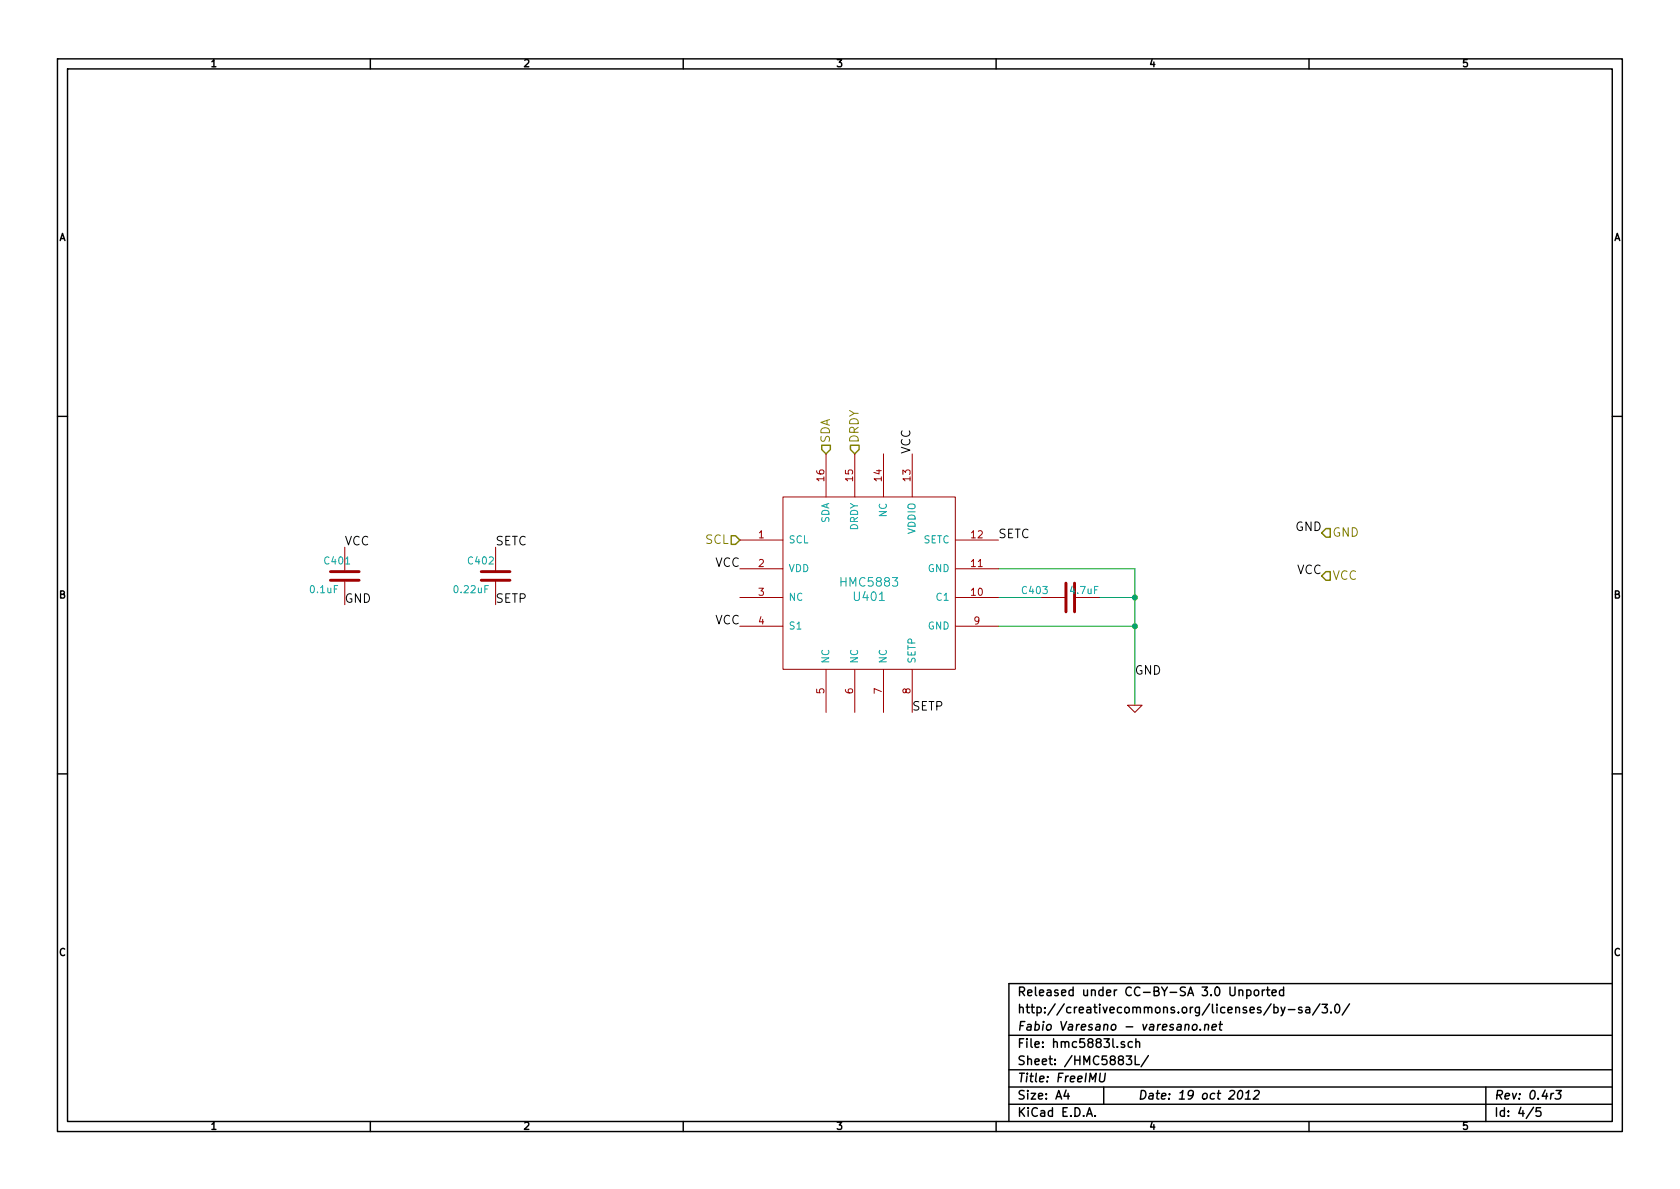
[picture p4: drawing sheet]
<svg xmlns="http://www.w3.org/2000/svg" width="297mm" height="210mm" viewBox="0 0 297 210" stroke-linecap="round" stroke-linejoin="round" font-family="sans-serif">
<g fill="none" stroke="#000" stroke-width=".25">
<path d="M10.2 10.4h276.6v189.7h-276.6zM11.9 12.2h273.2v186.1h-273.2zM65.5 10.4v1.8M120.8 10.4v1.8M176.1 10.4v1.8M231.4 10.4v1.8M10.2 73.6h1.7M285.1 73.6h1.7M10.2 136.8h1.7M285.1 136.8h1.7M219.1 175.2l.1-.1a.36 .36 0 0 1 .5 .2v.8M220.4 175.1a.48 .48 0 0 1 .7 .1v.7l-.2 .2-.5-.1"/>
<path d="M220.4 175.1v1.5M221.9 175.1h.3l.4 .3v.4l-.4 .3-.3-.1-.2-.2v-.4zM223.2 175.1v1M223.6 175.1h-.3l-.1 .3M223.9 175.1h.6M224.1 174.5v1.4l.4 .2M224.7 177.5l-1.3 2M224.9 175.6l.8-.2-.1-.3h-.5l-.2 .2 .1 .7h.6M225.2 178.2a.48 .48 0 0 1 .7 .1v.7l-.2 .1-.5-.1M225.2 177.6v1.5M226.5 178.1l.3 1M226.9 175.1a.48 .48 0 0 0-.6 .1v.7l.2 .2 .4-.1"/>
<path d="M226.9 174.5v1.6M227.2 178.1l-.5 1.4-.2 .1M227.8 178.5h1.2M230.2 178.2l-.4-.1-.2 .2 .1 .2 .5 .2v.3h-.6M230.9 178.2h.6l.1 .9M231.6 178.5h-.5a.3 .3 0 0 0-.3 .3 .3 .3 0 0 0 .3 .3l.5-.1M233.4 177.5l-1.3 2M233.8 177.6h.9l-.5 .6 .4 .1v.7l-.2 .1-.6-.1M235.3 179v.1M236.1 177.7l.3-.1a.86 .86 0 0 1 .5 .7 .86 .86 0 0 1-.4 .8 .81 .81 0 0 1-.4-1.4zM238.6 177.5l-1.3 2M285.1 173.9h-106.7v24.4"/>
<path d="M65.5 198.3v1.8M120.8 198.3v1.8M176.1 198.3v1.8M178.4 183.1h106.7M178.4 189.2h106.7M178.4 195.3h106.7M178.4 192.2h106.7M188.5 192.8l-.4 1h1M188.8 193.3v1.1M192.1 197.4l.5-1.5 .5 1.5M192.3 197h.7M193.6 197.3v.1"/>
<path d="M194.5 189.8l-.1 1.2 .3 .3h.2l.4-.3 .1-1.2M195.1 192.2v3.1M198.8 184.3l-.3-.1-.3 .2 .1 .2 .5 .2v.3h-.6M199.1 186.7h1l-.5 .6 .4 .2v.6l-.2 .2-.7-.2M200.2 184.3a.48 .48 0 0 0-.7 0v.8l.3 .1 .4-.1M200.7 186.7v1.6h.7M200.8 184.3h.1a.36 .36 0 0 1 .6 .1v.8M200.8 183.7v1.5M203 186.7l-1.2 1.9M209.6 181.3l.2-.2 .4 .1-.1 1M210.9 181.3l.3-.2 .4 .2-.1 .7-.2 .2-.5-.2zM212.2 182v.2"/>
<path d="M213.1 181.3l.2-.2 .3 .1v1M213.1 181.1l-.1 1.1M214.3 181.7l.8-.2-.1-.3h-.6l-.1 .8 .2 .2 .4-.1M215.5 181.1h.6M215.8 180.6l-.2 1.4 .4 .2M219.1 192.9l.3-.1a.88 .88 0 0 1-.3 1.6l-.3-.3a1.17 1.17 0 0 1 .3-1.2zM220.2 194.4h.9M220.3 193.3l.5-.5-.2 1.6M221.8 193l.2-.2h.4l.3 .3-.2 .4-.9 .9h.9M231.4 198.3v1.8M262.7 192.2v6.1M271.1 195.8l-1.3 2"/>
<path d="M272.4 195.9h-.7l-.1 .7 .2-.1h.5l.2 .3-.1 .5-.2 .1-.6-.1M275.1 192.8h1l-.6 .6 .3 .1 .2 .2-.1 .4-.3 .3-.6-.2"/>
</g>
<path d="M145.3 78.7h1.5v.8l-.8 .8-.7-.8zM150.4 78.7h1.5v.8l-.8 .8-.7-.8zM129.3 94.7h.7l.8 .8-.8 .8h-.7zM234.4 93.5h.8v1.5h-.8l-.7-.8zM234.4 101.1h.8v1.5h-.8l-.7-.8z" fill="none" stroke="#808000" stroke-width=".25"/>
<path d="M58.4 102.6h5.1M58.4 101.1h5.1M85.1 102.6h5.1M85.1 101.1h5.1M188.5 103.1v5.1M190 103.1v5.1" fill="none" stroke="#a00000" stroke-width=".51"/>
<g fill="none" stroke="#a00000" stroke-width=".18">
<path d="M61 96.8v4.3M87.6 96.8v4.3M130.8 95.5h7.6M138.4 87.9h30.5v30.5h-30.5zM146 80.3v7.6M151.1 80.3v7.6M156.2 80.3v7.6M161.3 80.3v7.6M168.9 95.5h7.6M61 102.6v4.3M87.6 102.6v4.3M130.8 105.7h7.6"/>
<path d="M130.8 100.6h7.6M130.8 110.7h7.6M146 118.4v7.6M151.1 118.4v7.6M156.2 118.4v7.6M161.3 118.4v7.6M168.9 105.7h7.6M168.9 100.6h7.6M168.9 110.7h7.6M184.1 105.7h4.4M190 105.7h4.3M199.4 124.7h2.5l-1.2 1.3z"/>
</g>
<g fill="#00a000" stroke="#00a000" stroke-width=".25">
<circle cx="200.7" cy="105.7" r=".41"/>
<circle cx="200.7" cy="110.7" r=".41"/>
</g>
<path d="M176.5 105.7h7.6M176.5 110.7h24.2M176.5 100.6h24.2v24.1M194.3 105.7h6.4" fill="none" stroke="#00a000" stroke-width=".18"/>
<g font-size="2.1" fill="#808000">
<text x="146.8" y="78.3" transform="rotate(-90 146.8 78.3)">SDA</text>
<text x="151.9" y="78.3" transform="rotate(-90 151.9 78.3)">DRDY</text>
<text x="235.6" y="95">GND</text>
<text x="124.6" y="96.3">SCL</text>
<text x="235.6" y="102.6">VCC</text>
</g>
<g font-size="2.1">
<text x="161" y="80.3" transform="rotate(-90 161 80.3)">VCC</text>
<text x="176.5" y="95.2">SETC</text>
<text x="229" y="94">GND</text>
<text x="61" y="96.5">VCC</text>
<text x="87.6" y="96.5">SETC</text>
<text x="126.3" y="100.3">VCC</text>
<text x="229.2" y="101.6">VCC</text>
<text x="61" y="106.7">GND</text>
<text x="87.6" y="106.7">SETP</text>
<text x="126.3" y="110.5">VCC</text>
<text x="200.7" y="119.4">GND</text>
<text x="161.3" y="125.7">SETP</text>
<text x="179.9" y="179.3">http://creativecommons.org/licenses/by-sa/3.0/</text>
<text x="179.9" y="176.2">Released under CC-BY-SA 3.0 Unported</text>
<text x="179.9" y="185.4">File: hmc5883l.sch</text>
<text x="179.9" y="182.3">Fabio Varesano - varesano.net</text>
<text x="179.9" y="191.5">Title: FreeIMU</text>
<text x="179.9" y="188.4">Sheet: /HMC5883L/</text>
<text x="179.9" y="197.6">KiCad E.D.A.</text>
<text x="179.9" y="194.5">Size: A4</text>
<text x="201.2" y="194.5">Date: 19 oct 2012</text>
<text x="264.2" y="194.5">Rev: 0.4r3</text>
<text x="264.2" y="197.6">Id: 4/5</text>
</g>
<g font-size="2.1" fill="#00a0a0">
<text x="148.9" y="103.8">HMC5883</text>
<text x="151.1" y="106.3">U401</text>
</g>
<g font-size="1.8">
<text x="37.3" y="11.9">1</text>
<text x="92.7" y="11.9">2</text>
<text x="148" y="11.9">3</text>
<text x="203.3" y="11.9">4</text>
<text x="258.6" y="11.9">5</text>
<text x="10.4" y="42.7">A</text>
<text x="285.3" y="42.7">A</text>
<text x="10.4" y="105.9">B</text>
<text x="285.3" y="105.9">B</text>
<text x="10.4" y="169.1">C</text>
<text x="285.3" y="169.1">C</text>
<text x="37.3" y="199.8">1</text>
<text x="92.7" y="199.8">2</text>
<text x="148" y="199.8">3</text>
<text x="203.3" y="199.8">4</text>
<text x="258.6" y="199.8">5</text>
</g>
<g font-size="1.8" fill="#a00000">
<text x="145.8" y="85" transform="rotate(-90 145.8 85)">16</text>
<text x="150.9" y="85" transform="rotate(-90 150.9 85)">15</text>
<text x="156" y="85" transform="rotate(-90 156 85)">14</text>
<text x="161" y="85" transform="rotate(-90 161 85)">13</text>
<text x="134.1" y="95.2">1</text>
<text x="171.8" y="95.2">12</text>
<text x="134.1" y="100.3">2</text>
<text x="171.8" y="100.3">11</text>
<text x="134.1" y="105.4">3</text>
<text x="171.8" y="105.4">10</text>
<text x="134.1" y="110.5">4</text>
<text x="172.2" y="110.5">9</text>
<text x="145.8" y="122.7" transform="rotate(-90 145.8 122.7)">5</text>
<text x="150.9" y="122.7" transform="rotate(-90 150.9 122.7)">6</text>
<text x="156" y="122.7" transform="rotate(-90 156 122.7)">7</text>
<text x="161" y="122.7" transform="rotate(-90 161 122.7)">8</text>
</g>
<g font-size="1.8" fill="#00a0a0">
<text x="146.7" y="92.6" transform="rotate(-90 146.7 92.6)">SDA</text>
<text x="151.8" y="93.9" transform="rotate(-90 151.8 93.9)">DRDY</text>
<text x="156.8" y="91.5" transform="rotate(-90 156.8 91.5)">NC</text>
<text x="161.9" y="94.5" transform="rotate(-90 161.9 94.5)">VDDIO</text>
<text x="57.5" y="99.9">C401</text>
<text x="82.9" y="99.9">C402</text>
<text x="139.4" y="96.1">SCL</text>
<text x="139.4" y="101.2">VDD</text>
<text x="163.2" y="96.1">SETC</text>
<text x="164" y="101.2">GND</text>
<text x="54.9" y="104.9">0.1uF</text>
<text x="80.5" y="104.9">0.22uF</text>
<text x="139.4" y="106.3">NC</text>
<text x="165.6" y="106.3">C1</text>
<text x="180.8" y="105.1">C403</text>
<text x="189.4" y="105.1">4.7uF</text>
<text x="139.4" y="111.4">S1</text>
<text x="164" y="111.4">GND</text>
<text x="146.7" y="117.3" transform="rotate(-90 146.7 117.3)">NC</text>
<text x="151.8" y="117.3" transform="rotate(-90 151.8 117.3)">NC</text>
<text x="156.8" y="117.3" transform="rotate(-90 156.8 117.3)">NC</text>
<text x="161.9" y="117.3" transform="rotate(-90 161.9 117.3)">SETP</text>
</g>
</svg>
